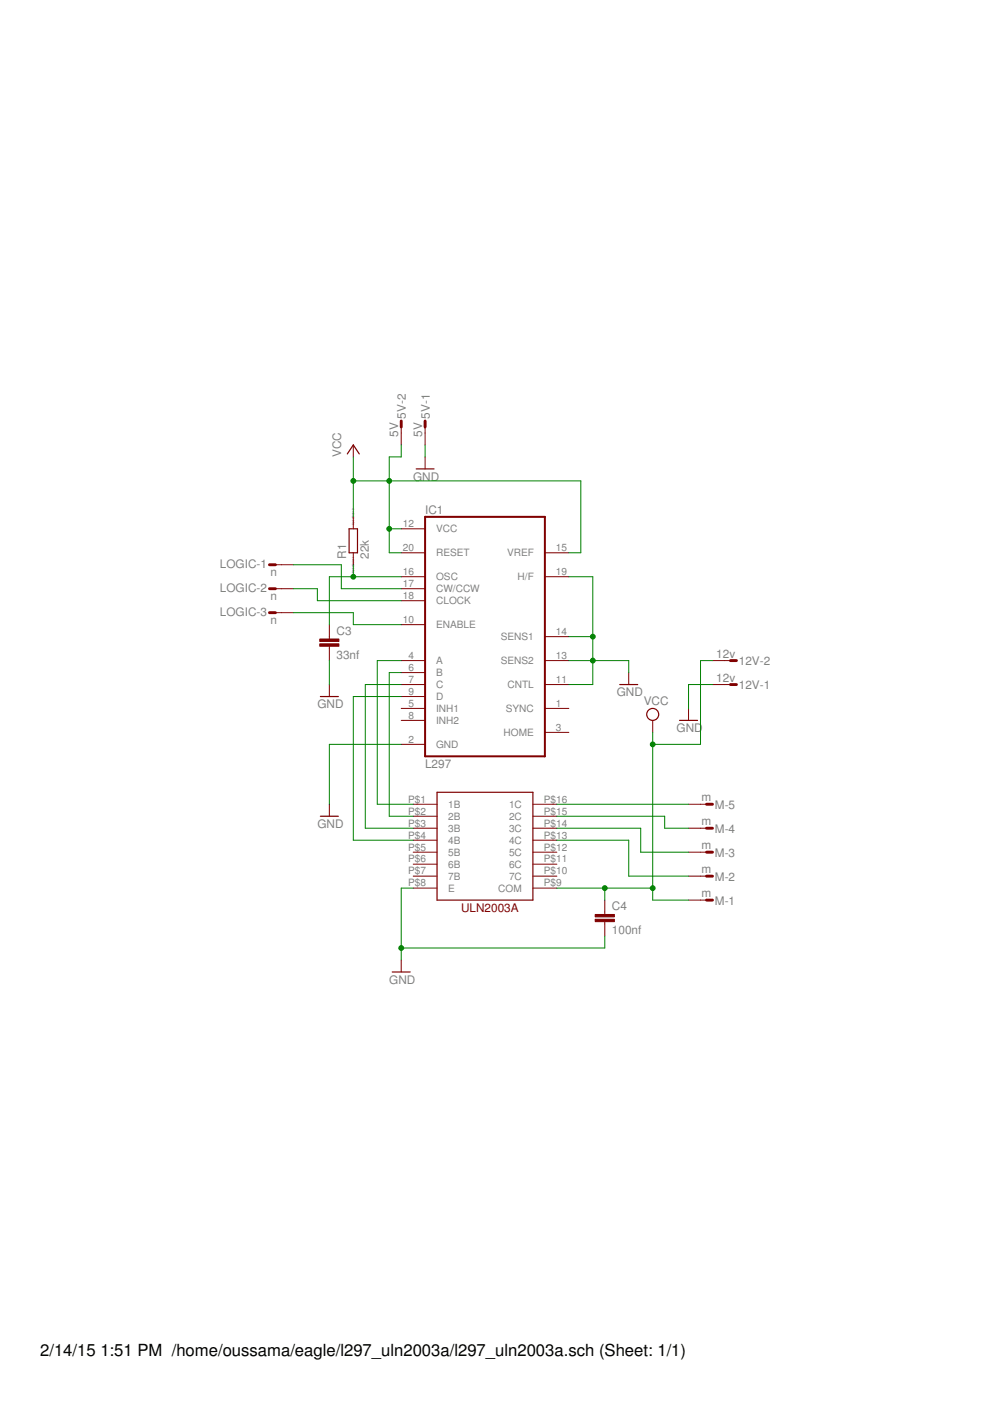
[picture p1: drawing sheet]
<svg xmlns="http://www.w3.org/2000/svg" width="210mm" height="297mm" viewBox="0 0 210 297" stroke-linecap="round" stroke-linejoin="round" font-family="sans-serif">
<path d="M90.1 109.6h25.4v50.8h-25.4z" fill="none" stroke="#800000" stroke-width=".42"/>
<g fill="none" stroke="#800000" stroke-width=".21">
<path d="M74.9 94.3v2.6M85.1 90.5v3.8M90.1 90.5v3.8M90.1 96.9v2.5M58.4 119.7h3.8M74.9 109.6v2.5M74.9 117.2v2.5M85.1 117.2h5M85.1 112.1h5M115.5 117.2h5.1M58.4 124.8h3.8M58.4 129.9h3.8"/>
<path d="M69.8 132.4v3.1M69.8 137v3.1M85.1 132.4h5M85.1 122.3h5M85.1 124.8h5M85.1 127.4h5M115.5 135h5.1M115.5 122.3h5.1M69.8 145.1v2.6M85.1 150.2h5M85.1 157.8h5M85.1 140.1h5"/>
<path d="M85.1 142.6h5M85.1 145.1h5M85.1 152.7h5M85.1 147.7h5M115.5 150.2h5.1M115.5 155.3h5.1M115.5 140.1h5.1M115.5 145.1h5.1M133.3 142.6v2.5M138.4 152.7v2.6M146 150.2v2.5M151.1 140.1h3.8"/>
<path d="M151.1 145.1h3.8M69.8 170.5v2.6M87.6 170.5h5.1M87.6 173.1h5.1M87.6 175.6h5.1M87.6 178.1h5.1M113 170.5h5.1M113 173.1h5.1M113 175.6h5.1M113 178.1h5.1M146 170.5h3.8M146 175.6h3.8"/>
<path d="M87.6 180.7h5.1M87.6 183.2h5.1M87.6 185.8h5.1M87.6 188.3h5.1M113 180.7h5.1M113 183.2h5.1M113 185.8h5.1M113 188.3h5.1M128.2 190.8v3.1M128.2 195.4v3.1M146 180.7h3.8M146 185.8h3.8"/>
<path d="M146 190.8h3.8M85.1 203.5v2.6"/>
</g>
<g fill="none" stroke="#800000" stroke-width=".25">
<path d="M73.6 96.2l1.3-1.9 1.3 1.9M88.2 99.4h3.8M74 112.1h1.8v5.1h-1.8zM67.9 147.7h3.8M131.4 145.1h3.8M144.1 152.7h3.8M67.9 173.1h3.8M92.7 168h20.3v22.8h-20.3zM83.2 206.1h3.8"/>
<circle cx="138.4" cy="151.5" r="1.27"/>
</g>
<path d="M85.1 89.3v1.2M90.1 89.3v1.2M57.1 119.7h1.3M57.1 124.8h1.3M57.1 129.9h1.3M154.9 145.1h1.2M154.9 140.1h1.2M149.8 175.6h1.3M149.8 170.5h1.3M149.8 190.8h1.3M149.8 185.8h1.3M149.8 180.7h1.3" fill="none" stroke="#800000" stroke-width=".61"/>
<g fill="#800000" stroke="#800000" stroke-width=".21">
<path d="M67.8 136.5h4.1v.5h-4.1z"/>
<path d="M67.8 135.5h4.1v.5h-4.1z"/>
<path d="M126.2 194.9h4.1v.5h-4.1z"/>
<path d="M126.2 193.9h4.1v.5h-4.1z"/>
</g>
<g fill="none" stroke="#008000" stroke-width=".21">
<path d="M74.9 96.9v12.7M85.1 94.3v2.6h-2.6v20.3h2.6M90.1 94.3v2.6M62.2 119.7h10.2v5.1h12.7M74.9 119.7v2.6M74.9 102h48.2v15.2h-2.5M82.5 112.1h2.6M62.2 129.9h12.7v2.5h10.2M62.2 124.8h5.1v2.6h17.8M85.1 122.3h-15.3v10.1M120.6 122.3h5.1v22.8h-5.1M120.6 135h5.1"/>
<path d="M69.8 140.1v5M85.1 147.7h-10.2v30.4h12.7M85.1 142.6h-2.6v30.5h5.1M85.1 140.1h-5.1v30.4h7.6M85.1 157.8h-15.3v12.7M85.1 145.1h-7.7v30.5h10.2M120.6 140.1h12.7v2.5M138.4 155.3v35.5h7.6M151.1 140.1h-2.6v17.7h-10.1M151.1 145.1h-5.1v5.1M118.1 178.1h15.2v7.7h12.7M118.1 170.5h27.9"/>
<path d="M118.1 173.1h22.8v2.5h5.1M118.1 175.6h17.7v5.1h10.2M87.6 188.3h-2.5v15.2M118.1 188.3h20.3M128.2 188.3v2.5M128.2 198.5v2.5h-43.1"/>
</g>
<g fill="#008000" stroke="#008000" stroke-width=".21">
<circle cx="82.5" cy="112.1" r=".51"/>
<circle cx="82.5" cy="102" r=".51"/>
<circle cx="74.9" cy="102" r=".51"/>
<circle cx="138.4" cy="188.3" r=".51"/>
<circle cx="138.4" cy="157.8" r=".51"/>
<circle cx="128.2" cy="188.3" r=".51"/>
<circle cx="85.1" cy="201" r=".51"/>
<circle cx="125.7" cy="140.1" r=".51"/>
<circle cx="125.7" cy="135" r=".51"/>
<circle cx="74.9" cy="122.3" r=".51"/>
</g>
<g font-size="3.5">
<text x="8.5" y="287.5">2/14/15</text>
<text x="21.3" y="287.5">1:51 PM /home/oussama/eagle/l297_uln2003a/l297_uln2003a.sch (Sheet: 1/1)</text>
</g>
<g font-size="2.5" fill="#808080">
<text x="86.1" y="88.8" transform="rotate(-90 86.1 88.8)">5V-2</text>
<text x="91.2" y="88.8" transform="rotate(-90 91.2 88.8)">5V-1</text>
<text x="84.4" y="92.6" transform="rotate(-90 84.4 92.6)">5V</text>
<text x="89.5" y="92.6" transform="rotate(-90 89.5 92.6)">5V</text>
<text x="72.4" y="96.9" transform="rotate(-90 72.4 96.9)">VCC</text>
<text x="87.6" y="102">GND</text>
<text x="90.1" y="108.9">IC1</text>
<text x="73.4" y="118.5" transform="rotate(-90 73.4 118.5)">R1</text>
<text x="78.2" y="118.5" transform="rotate(-90 78.2 118.5)">22k</text>
<text x="46.6" y="120.5">LOGIC-1</text>
<text x="46.6" y="125.6">LOGIC-2</text>
<text x="57.4" y="122.2">n</text>
<text x="46.6" y="130.7">LOGIC-3</text>
<text x="57.4" y="127.2">n</text>
<text x="57.4" y="132.3">n</text>
<text x="71.3" y="134.6">C3</text>
<text x="71.3" y="139.7">33nf</text>
<text x="151.9" y="139.4">12v</text>
<text x="156.7" y="141.1">12V-2</text>
<text x="130.8" y="147.7">GND</text>
<text x="136.5" y="149.6">VCC</text>
<text x="151.9" y="144.5">12v</text>
<text x="156.7" y="146.1">12V-1</text>
<text x="67.3" y="150.2">GND</text>
<text x="143.5" y="155.3">GND</text>
<text x="90.1" y="162.9">L297</text>
<text x="148.7" y="169.9">m</text>
<text x="151.6" y="171.5">M-5</text>
<text x="67.3" y="175.6">GND</text>
<text x="148.7" y="175">m</text>
<text x="151.6" y="176.6">M-4</text>
<text x="148.7" y="185.1">m</text>
<text x="148.7" y="180">m</text>
<text x="151.6" y="181.7">M-3</text>
<text x="148.7" y="190.2">m</text>
<text x="151.6" y="191.9">M-1</text>
<text x="151.6" y="186.8">M-2</text>
<text x="129.7" y="193">C4</text>
<text x="129.7" y="198.1">100nf</text>
<text x="82.5" y="208.6">GND</text>
</g>
<text font-size="2.5" fill="#800000" x="97.8" y="193.4">ULN2003A</text>
<g font-size="2.1" fill="#808080">
<text x="85.4" y="111.8">12</text>
<text x="92.5" y="112.9">VCC</text>
<text x="85.4" y="116.8">20</text>
<text x="92.5" y="118">RESET</text>
<text x="107.5" y="118">VREF</text>
<text x="117.9" y="116.8">15</text>
<text x="85.4" y="121.9">16</text>
<text x="85.4" y="124.5">17</text>
<text x="92.5" y="123">OSC</text>
<text x="92.5" y="125.6">CW/CCW</text>
<text x="109.7" y="123">H/F</text>
<text x="117.9" y="121.9">19</text>
<text x="85.4" y="127">18</text>
<text x="92.5" y="128.1">CLOCK</text>
<text x="85.4" y="132.1">10</text>
<text x="92.5" y="133.2">ENABLE</text>
<text x="106.2" y="135.7">SENS1</text>
<text x="117.9" y="134.6">14</text>
<text x="86.6" y="139.7">4</text>
<text x="86.6" y="142.2">6</text>
<text x="92.5" y="140.8">A</text>
<text x="92.5" y="143.4">B</text>
<text x="106.2" y="140.8">SENS2</text>
<text x="117.9" y="139.7">13</text>
<text x="86.6" y="149.9">5</text>
<text x="86.6" y="144.8">7</text>
<text x="86.6" y="147.3">9</text>
<text x="92.5" y="145.9">C</text>
<text x="92.5" y="148.4">D</text>
<text x="107.6" y="145.9">CNTL</text>
<text x="117.9" y="149.9">1</text>
<text x="117.9" y="144.8">11</text>
<text x="86.6" y="152.4">8</text>
<text x="92.5" y="151">INH1</text>
<text x="92.5" y="153.5">INH2</text>
<text x="107.2" y="151">SYNC</text>
<text x="117.9" y="154.9">3</text>
<text x="86.6" y="157.5">2</text>
<text x="92.5" y="158.6">GND</text>
<text x="106.8" y="156">HOME</text>
<text x="86.5" y="170.2">P$1</text>
<text x="86.5" y="172.7">P$2</text>
<text x="95" y="171.3">1B</text>
<text x="95" y="173.8">2B</text>
<text x="107.9" y="171.3">1C</text>
<text x="107.9" y="173.8">2C</text>
<text x="115.3" y="170.2">P$16</text>
<text x="115.3" y="172.7">P$15</text>
<text x="86.5" y="175.2">P$3</text>
<text x="86.5" y="177.8">P$4</text>
<text x="95" y="176.4">3B</text>
<text x="95" y="178.9">4B</text>
<text x="107.9" y="176.4">3C</text>
<text x="107.9" y="178.9">4C</text>
<text x="115.3" y="175.2">P$14</text>
<text x="115.3" y="177.8">P$13</text>
<text x="86.5" y="180.3">P$5</text>
<text x="86.5" y="182.9">P$6</text>
<text x="86.5" y="185.4">P$7</text>
<text x="95" y="181.4">5B</text>
<text x="95" y="184">6B</text>
<text x="107.9" y="181.4">5C</text>
<text x="107.9" y="184">6C</text>
<text x="115.3" y="180.3">P$12</text>
<text x="115.3" y="182.9">P$11</text>
<text x="115.3" y="185.4">P$10</text>
<text x="86.5" y="187.9">P$8</text>
<text x="95" y="186.5">7B</text>
<text x="95" y="189.1">E</text>
<text x="105.7" y="189.1">COM</text>
<text x="107.9" y="186.5">7C</text>
<text x="115.3" y="187.9">P$9</text>
</g>
<g font-size=".6" fill="#800080">
<text x="75.1" y="111.3" transform="rotate(-90 75.1 111.3)">SpiceOrder 2</text>
<text x="75.1" y="121.4" transform="rotate(-90 75.1 121.4)">SpiceOrder 1</text>
</g>
</svg>
